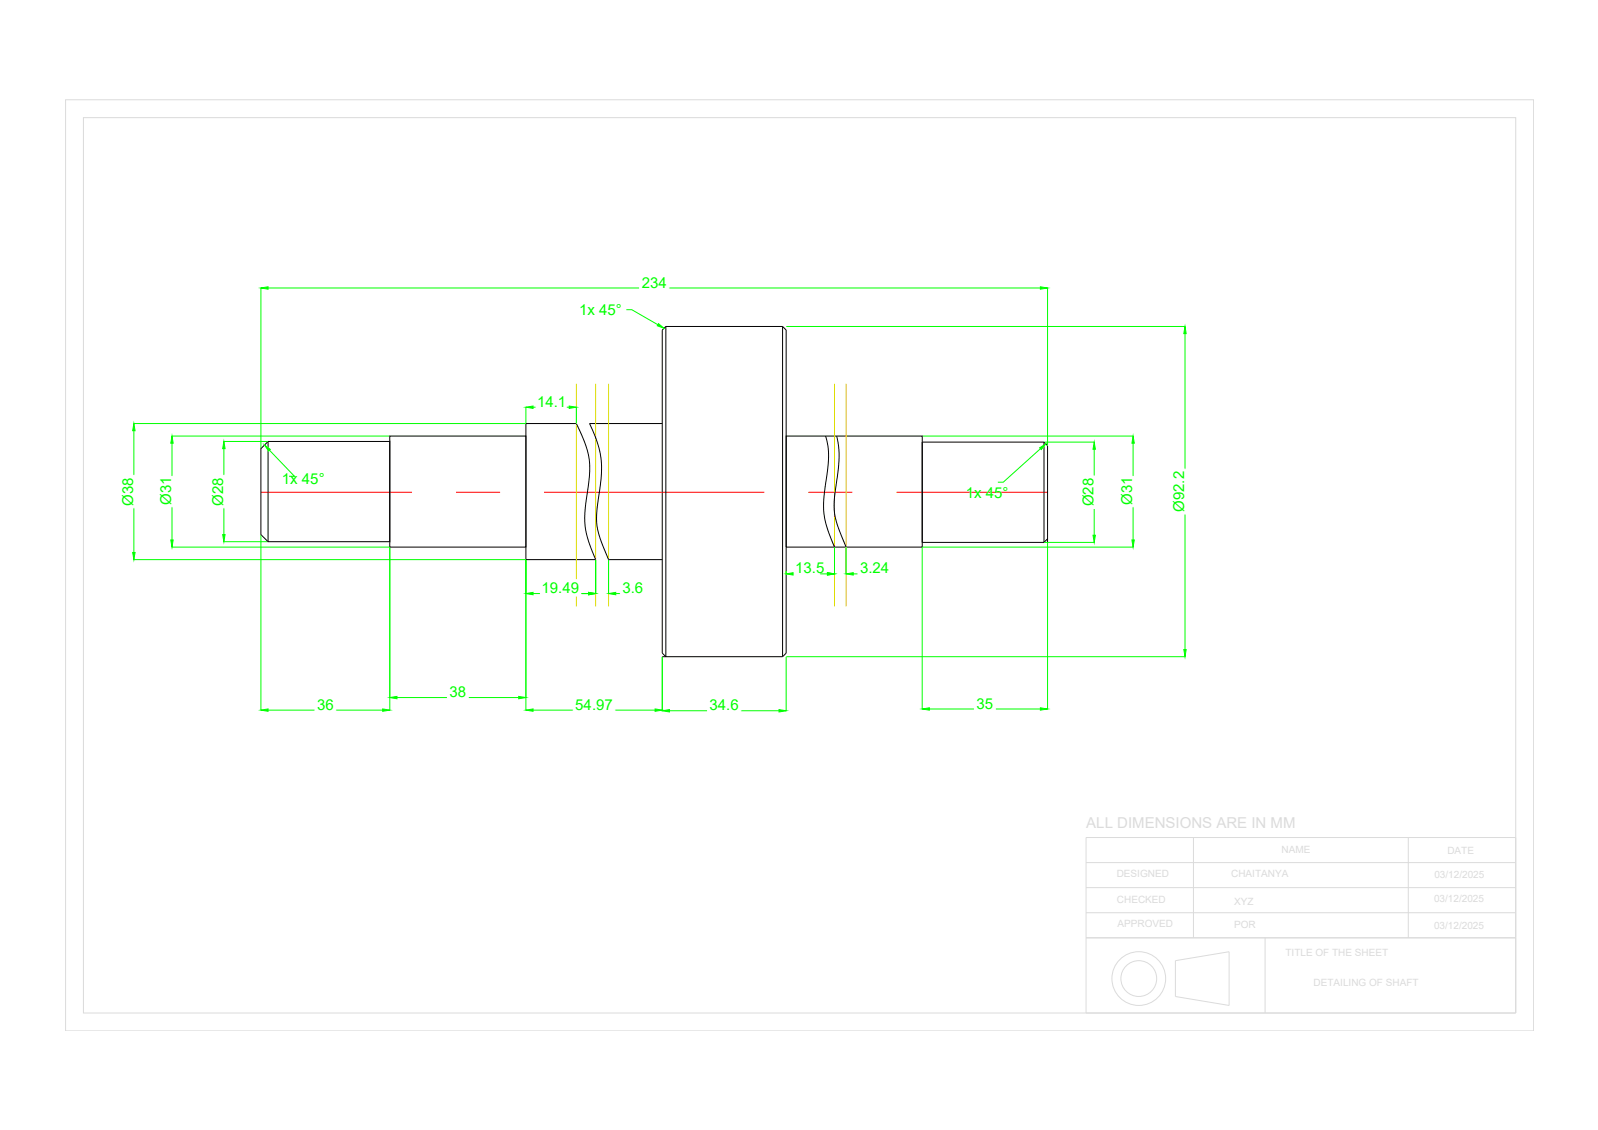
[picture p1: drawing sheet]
<svg xmlns="http://www.w3.org/2000/svg" width="420mm" height="297mm" viewBox="0 0 420 297" stroke-linecap="round" stroke-linejoin="round" font-family="sans-serif">
<!-- layer: 0 -->
<g fill="none" stroke="#000" stroke-width=".26">
<path d="M174.1 86.8l1-1v86.8l-1-.9zM175.1 85.8h30.7M205.8 85.8l.9 1v84.9l-.9 .9M205.8 85.8v86.8M68.6 117.9l1.9-1.9h32v26.4h-32l-1.9-1.9zM70.5 116v26.4M102.5 114.6h35.8v29.2h-35.8zM138.3 111.3h13.2l1 2.2a22 22 0 0 1 2 15.6l-.4 2.3a21.8 21.8 0 0 0 1.6 13.6l.9 2.1h-18.3zM174.1 111.3h-19.1a25.9 25.9 0 0 1 2.5 18.6 21.3 21.3 0 0 0 0 10.6l2.5 6.6h14.1M206.7 114.6h35.8v29.2h-35.8zM217.1 114.6l.7 3.6a46.1 46.1 0 0 1-1 11.2 21.4 21.4 0 0 0 1.9 12.7l.7 1.7M220 114.6a27.8 27.8 0 0 1-.1 12.6 19.5 19.5 0 0 0 .2 10.7l2.4 5.9"/>
<path d="M274.5 116.2h-32v26.4h32M274.5 116.2l.9 1v25.4M274.5 116.2v26.4M275.4 141.6l-.9 1M174.1 172.6h31.7"/>
</g>
<!-- layer: centerline -->
<path d="M68.6 129.4h39.7M119.9 129.4h11.6M143.1 129.4h57.9M212.5 129.4h11.6M235.7 129.4h39.7" fill="none" stroke="#f00" stroke-width=".26"/>
<!-- layer: Reference line -->
<path d="M151.5 100.9v58.5M156.6 100.9v58.5M160 100.9v58.5M219.4 100.9v58.5M222.5 100.9v58.5" fill="none" stroke="#dd0" stroke-width=".26"/>
<!-- layer: dimension line -->
<g fill="none" stroke="#0f0" stroke-width=".26">
<path d="M68.6 75.6v42.3M70.5 75.7h203M275.4 75.6v41.5M164.7 81.4h1.4l6.9 4M206.7 85.8h105M311.6 87.7v83M35.1 111.3h103.1M35.2 113.2v32M45.1 114.6h57.3M45.2 116.5v25.4M58.8 116h11.6M58.9 117.9v22.6"/>
<path d="M70.8 118.3l6.6 6.9h-1.4M138.3 106.9v4.4M140.2 107h9.5M151.5 106.9v4.4M242.5 114.6h55.5M273.6 118l-9.8 8.8h-1.4M274.5 116.2h13.3M287.7 118.1v22.6M297.9 116.5v25.4M35.1 147.1h103.1M45.1 143.8h57.3M58.8 142.4h11.6"/>
<path d="M68.6 140.6v46.2M102.5 143.9v42.9M138.3 147.2v39.6M140.2 156h14.5M156.6 147.2v8.9M160 147.2v8.9M161.9 156h7.1M206.7 150.1v.9M208.6 150.9h8.9M219.4 143.9v7.1M222.5 143.9v7.1M224.3 150.9h9.4"/>
<path d="M242.5 143.9v42.6M242.5 143.8h55.5M274.5 142.6h13.3M275.4 142.6v43.9M174.1 172.7v14.2M206.7 172.7v14.2M206.7 172.6h105M70.5 186.7h30.1M104.4 183.4h32M140.2 186.7h32M176 186.8h28.8M244.4 186.4h29.1"/>
</g>
<g fill="#0f0" stroke="#0f0" stroke-width=".26">
<path d="M138.3 156l1.9-.3v.6z"/>
<path d="M154.7 155.7l1.9 .3-1.9 .3z"/>
<path d="M160 156l1.9-.3v.6z"/>
<path d="M138.3 107l1.9-.3v.7z"/>
<path d="M149.7 106.7l1.8 .3-1.8 .4z"/>
<path d="M68.6 186.7l1.9-.3v.6z"/>
<path d="M100.6 186.4l1.9 .3-1.9 .3z"/>
<path d="M102.5 183.4l1.9-.3v.6z"/>
<path d="M136.4 183.1l1.9 .3-1.9 .3z"/>
<path d="M138.3 186.7l1.9-.3v.6z"/>
<path d="M172.2 186.4l1.9 .3-1.9 .3z"/>
<path d="M174.1 186.8l1.9-.3v.7z"/>
<path d="M204.8 186.5l1.9 .3-1.9 .4z"/>
<path d="M273.5 186.1l1.9 .3-1.9 .3z"/>
<path d="M242.5 186.4l1.9-.3v.6z"/>
<path d="M68.6 75.7l1.9-.3v.6z"/>
<path d="M273.5 75.4l1.9 .3-1.9 .3z"/>
<path d="M206.7 150.9l1.9-.4v.7z"/>
<path d="M217.5 150.5l1.9 .4-1.9 .3z"/>
<path d="M222.5 150.9l1.8-.4v.7z"/>
<path d="M58.5 140.5h.7l-.3 1.9z"/>
<path d="M58.9 116l.3 1.9h-.7z"/>
<path d="M44.9 141.9h.6l-.3 1.9z"/>
<path d="M45.2 114.6l.3 1.9h-.6z"/>
<path d="M34.9 145.2h.6l-.3 1.9z"/>
<path d="M35.2 111.3l.3 1.9h-.6z"/>
<path d="M287.4 140.7h.6l-.3 1.9z"/>
<path d="M287.7 116.2l.3 1.9h-.6z"/>
<path d="M297.6 141.9h.6l-.3 1.9z"/>
<path d="M297.9 114.6l.3 1.9h-.6z"/>
<path d="M311.3 170.7h.6l-.3 1.9z"/>
<path d="M311.6 85.8l.3 1.9h-.6z"/>
<path d="M173.1 85.1l1.5 1.2-1.8-.7z"/>
<path d="M273.3 117.7l1.7-1-1.2 1.5z"/>
<path d="M69.5 117l1.6 1.1-.5 .5z"/>
</g>
<g fill="#fff" stroke="#fff" stroke-width=".26">
<path d="M142.1 152.4v4.3l10.7-4.3zM142.1 156.7l10.7-4.3v4.3z"/>
<path d="M163.1 152.4v4.3l6.6-4.3zM163.1 156.7l6.6-4.3v4.3z"/>
<path d="M140.9 103.4v4.3l8-4.3zM140.9 107.7l8-4.3v4.3z"/>
<path d="M82.8 183v4.3l5.5-4.3zM82.8 187.3l5.5-4.3v4.3z"/>
<path d="M117.7 179.7v4.3l5.4-4.3zM117.7 184l5.4-4.3v4.3z"/>
<path d="M150.7 183v4.3l11-4.3zM150.7 187.3l11-4.3v4.3z"/>
<path d="M186 183.2v4.3l8.8-4.3zM186 187.5l8.8-4.3v4.3z"/>
<path d="M256.2 182.7v4.3l5.5-4.3zM256.2 187l5.5-4.3v4.3z"/>
<path d="M168.2 72.1v4.2l7.7-4.2zM168.2 76.3l7.7-4.2v4.2z"/>
<path d="M208.8 147.2v4.3l8.5-4.3zM208.8 151.5l8.5-4.3v4.3z"/>
<path d="M225.6 147.2v4.3l8.7-4.3zM225.6 151.5l8.7-4.3v4.3z"/>
<path d="M55.1 125v8.5h4.4zM55.1 125h4.4v8.5z"/>
<path d="M41.4 125.2v8h4.5zM41.4 125.2h4.5v8z"/>
<path d="M31.4 125v8.5h4.4zM31.4 125h4.4v8.5z"/>
<path d="M283.9 125.1v8.6h4.4zM283.9 125.1h4.4v8.6z"/>
<path d="M294.1 125.2v8h4.5zM294.1 125.2h4.5v8z"/>
<path d="M307.8 123.3v11.8h4.4zM307.8 123.3h4.4v11.8z"/>
</g>
<!-- layer: TEXT -->
<g fill="none" stroke="#dbdbdb" stroke-width=".26">
<path d="M17.2 26.2h386v244.8h-386zM21.9 30.9h376.6v235.4h-376.6zM285.5 220.2h113v46.1h-113zM285.5 226.7h113M285.5 233.3h113M285.5 239.9h113M313.8 220.2v26.3M370.3 220.2v26.3M285.5 246.5h113M309 252.5l14.2-2.3v14.1l-14.2-2.4zM332.6 246.5v19.8"/>
<circle cx="299.4" cy="257.2" r="7.1"/>
<circle cx="299.4" cy="257.2" r="4.7"/>
</g>
<g font-size="3.9" fill="#0f0">
<text x="168.8" y="75.6">234</text>
<text x="152.3" y="82.8">1x 45°</text>
<text x="141.2" y="107">14.1</text>
<text x="74.1" y="127.2">1x 45°</text>
<text x="253.9" y="131">1x 45°</text>
<text x="35" y="132.9" transform="rotate(-90 35 132.9)">Ø38</text>
<text x="45" y="132.7" transform="rotate(-90 45 132.7)">Ø31</text>
<text x="58.6" y="132.9" transform="rotate(-90 58.6 132.9)">Ø28</text>
<text x="287.5" y="133.1" transform="rotate(-90 287.5 133.1)">Ø28</text>
<text x="297.7" y="132.7" transform="rotate(-90 297.7 132.7)">Ø31</text>
<text x="311.4" y="134.6" transform="rotate(-90 311.4 134.6)">Ø92.2</text>
<text x="142.4" y="155.9">19.49</text>
<text x="163.7" y="155.9">3.6</text>
<text x="209.1" y="150.7">13.5</text>
<text x="226.1" y="150.7">3.24</text>
<text x="118.2" y="183.3">38</text>
<text x="83.4" y="186.6">36</text>
<text x="151.3" y="186.6">54.97</text>
<text x="186.6" y="186.7">34.6</text>
<text x="256.8" y="186.3">35</text>
</g>
</svg>
